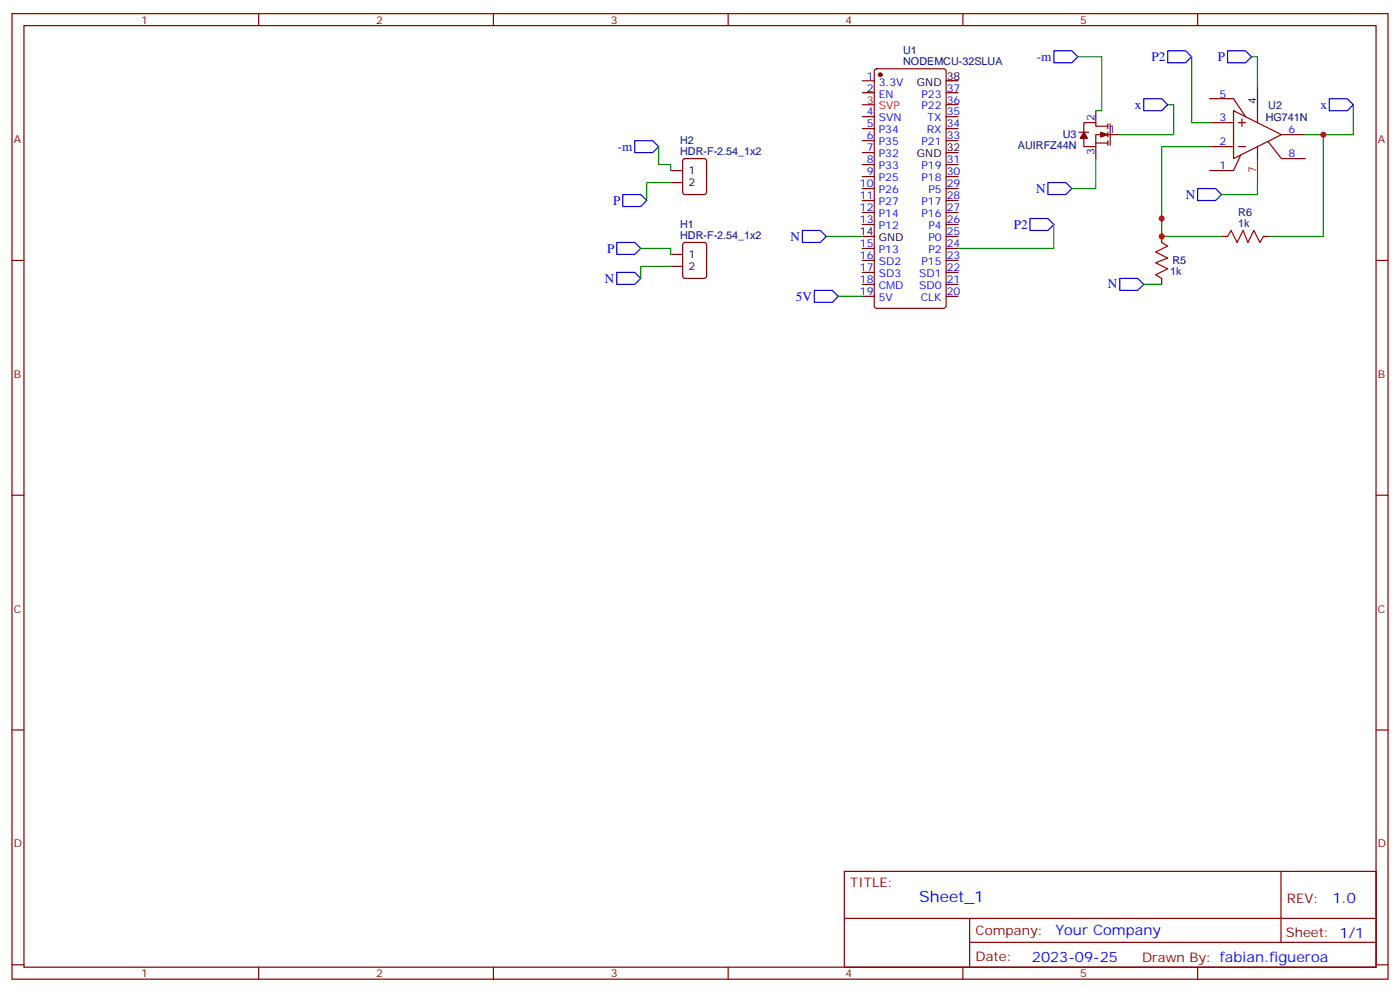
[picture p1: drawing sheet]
<svg xmlns="http://www.w3.org/2000/svg" width="412mm" height="292mm" viewBox="0 0 412 292" stroke-linecap="round" stroke-linejoin="round" font-family="sans-serif">
<g fill="none" stroke="#870000" stroke-width=".35">
<path d="M3.5 4h405.4v284.4h-405.4zM7.1 7.5h398.2v277.3h-398.2zM76.2 4v3.5M145.3 4v3.5M214.5 4v3.5M283.6 4v3.5M352.8 4v3.5M254 23.8h3.5M254 27.3h3.5M254 34.4h3.5M254 37.9h3.5M257.8 20.5l.4-.3h19.8l.6 .5 .1 69.4-.5 .6-20 .1-.6-.5-.1-69.3z"/>
<path d="M278.7 27.3h3.5M278.7 34.4h3.5M278.7 37.9h3.5M278.7 30.8h3.5M317.9 38.9h2.8M319.3 39.7v3.5h3.5v-3.5h7M322.8 32.6v3.5M326.3 37.2h-3.5v-1.1h-3.5v2.8M326.3 36.5v1.4M326.3 38.9v1.5M327 36.5v6.3M356.3 29.1h7.1l3.5 5.3"/>
<path d="M356.3 36.1h7.1M363.4 32.6l14.1 7.1-14.1 7zM364.8 36.1h2.1M365.8 35.1v2.1M370.4 32.6v3.5M377.5 39.7h7M201.3 46.9l.5-.2h5.6l.7 .4v9.5l-.4 .6-5.9 .1-.7-.5v-9.4zM254 41.4h3.5M254 44.9h3.5M254 48.5h3.5M254 52h3.5M254 55.5h3.5"/>
<path d="M254 59.1h3.5M278.7 41.4h3.5M278.7 48.5h3.5M278.7 52h3.5M278.7 55.5h3.5M278.7 59.1h3.5M322.8 42.1h3.5M322.8 43.2v3.5M326.3 41.4v1.4M356.3 43.2h7.1M364.8 43.2h2.1M365.5 45.6l-2.1 4.6h-7.1"/>
<path d="M370.4 43.2v3.5M373.6 41.8l3.9 4.9h7M3.5 76.7h3.6M201.3 71.6l.5-.2h5.6l.7 .4v9.5l-.4 .6-5.9 .1-.7-.5v-9.4zM254 76.7h3.5M254 62.6h3.5M254 66.1h3.5M254 73.2h3.5M278.7 76.7h3.5M278.7 62.6h3.5M278.7 66.1h3.5M278.7 73.2h3.5"/>
<path d="M278.7 69.6h3.5M342.2 69.6v1.8M359.8 69.6h1.8M372.2 69.6h1.7M405.3 76.7h3.6M254 80.2h3.5M254 83.7h3.5M254 87.3h3.5M278.7 80.2h3.5M278.7 83.7h3.5M278.7 87.3h3.5M342.2 82v1.7"/>
<path d="M3.5 145.8h3.6M405.3 145.8h3.6M3.5 215h3.6M405.3 215h3.6M248.7 256.6h156.6v28.2h-156.6zM377.3 256.6v20.9M248.7 270.5h156.5M285.6 277.5h119.6M285.6 270.5v14.1M3.5 284.1h3.6M76.2 284.8v3.6M145.3 284.8v3.6"/>
<path d="M214.5 284.8v3.6M283.6 284.8v3.6M352.8 284.8v3.6M405.3 284.1h3.6"/>
</g>
<g fill="#870000" stroke="#870000" stroke-width=".35">
<path d="M324.2 38.9l2.1 .8-2.1 .7z"/>
<path d="M319.3 38.9l1 1.8h-2.1z"/>
<circle cx="259.3" cy="22" r=".53"/>
</g>
<path d="M254 30.8h3.5M370.4 46.7v7.1" fill="none" stroke="#f00" stroke-width=".35"/>
<path d="M278.7 23.8h3.5M370.4 25.5v7.1M197.6 50.2h3.5M197.6 53.8h3.5M278.7 44.9h3.5M197.6 74.9h3.5M197.6 78.5h3.5M254 69.6h3.5" fill="none" stroke="#000" stroke-width=".35"/>
<path d="M342.2 71.4l1.8 1.1-3.6 1.7 3.6 1.8-3.6 1.4 3.6 1.8-3.6 1.7 1.8 1.1M361.6 69.6l1.1-1.7 1.7 3.5 1.8-3.5 1.4 3.5 1.8-3.5 1.7 3.5 1.1-1.8" fill="none" stroke="#a10000" stroke-width=".35"/>
<g fill="none" stroke="#008700" stroke-width=".35">
<path d="M317.5 16.7h7.1v15.9h-1.8M351 16.7v19.4h5.3M368.7 16.7h1.7v8.8M344 30.8h1.7v8.9h-15.9M384.5 39.7h5.3v29.9h-15.9M398.6 30.8v8.9h-8.8M194 43.2v5.3h3.6v1.7M197.6 53.8h-7.1v5.3M322.8 46.7v8.8h-7.1M356.3 43.2h-14.1v26.4h17.6M370.4 53.8v3.5h-10.6M188.7 73.2h8.9v1.7"/>
<path d="M197.6 78.5h-8.9v3.5M243.4 69.6h10.6M310.4 66.1v7.1h-28.2M342.2 64.3v5.3M246.9 87.3h7.1M336.9 83.7h5.3"/>
</g>
<g fill="none" stroke="#00f" stroke-width=".35">
<path d="M310.4 15h5.3l1.8 1.7-1.8 1.8h-5.3zM344 15h5.2l1.8 1.7-1.8 1.8h-5.2zM361.6 15h5.3l1.8 1.7-1.8 1.8h-5.3zM336.9 29.1h5.3l1.8 1.7-1.8 1.8h-5.3zM391.6 29.1h5.3l1.7 1.7-1.7 1.8h-5.3zM183.4 57.3h5.3l1.8 1.8-1.8 1.7h-5.3zM187 41.4h5.3l1.7 1.8-1.7 1.7h-5.3zM308.7 53.8h5.3l1.7 1.7-1.7 1.8h-5.3zM352.8 55.5h5.3l1.7 1.8-1.7 1.8h-5.3zM181.7 71.4h5.3l1.7 1.8-1.7 1.7h-5.3zM236.4 67.9h5.3l1.7 1.7-1.7 1.8h-5.3zM303.4 64.3h5.3l1.7 1.8-1.7 1.8h-5.3z"/>
<path d="M181.7 80.2h5.3l1.7 1.8-1.7 1.7h-5.3zM239.9 85.5h5.3l1.7 1.8-1.7 1.7h-5.3zM329.8 82h5.3l1.8 1.7-1.8 1.8h-5.3z"/>
</g>
<g fill="#c00">
<circle cx="342.2" cy="64.3" r=".88"/>
<circle cx="389.8" cy="39.7" r=".88"/>
<circle cx="342.2" cy="69.6" r=".88"/>
</g>
<text font-size="4.6" fill="#00f" x="270.8" y="265.6">Sheet_1</text>
<g font-size="4.2" fill="#00f">
<text x="392.5" y="265.9">1.0</text>
<text x="310.9" y="275.4">Your Company</text>
<text x="304" y="283.2">2023-09-25</text>
</g>
<g font-size="3.9" fill="#00f">
<text x="305.4" y="18">-m</text>
<text x="339.2" y="18">P2</text>
<text x="358.8" y="18">P</text>
<text x="334.3" y="32.1">x</text>
<text x="388.9" y="32.1">x</text>
<text x="182" y="44.4">-m</text>
<text x="305.2" y="56.8">N</text>
<text x="349.3" y="58.6">N</text>
<text x="180.6" y="60.3">P</text>
<text x="232.9" y="70.9">N</text>
<text x="298.6" y="67.4">P2</text>
<text x="178.8" y="74.4">P</text>
<text x="178.2" y="83.3">N</text>
<text x="234.4" y="88.5">5V</text>
<text x="326.3" y="84.9">N</text>
</g>
<g font-size="3.9" fill="#800">
<text x="250.5" y="261.2">TITLE:</text>
<text x="379.1" y="265.9">REV:</text>
<text x="287.4" y="275.4">Company:</text>
<text x="378.7" y="276">Sheet: 1/1</text>
<text x="287.4" y="283.1">Date:</text>
<text x="336.4" y="283.2">Drawn By: fabian.figueroa</text>
</g>
<g font-size="3.2" fill="#800">
<text x="41.6" y="7">1</text>
<text x="110.8" y="7">2</text>
<text x="179.9" y="7">3</text>
<text x="249.1" y="7">4</text>
<text x="318.2" y="7">5</text>
<text x="4.1" y="42.1">A</text>
<text x="405.9" y="42.1">A</text>
<text x="4.1" y="111.3">B</text>
<text x="405.9" y="111.3">B</text>
<text x="4.1" y="180.4">C</text>
<text x="405.9" y="180.4">C</text>
<text x="4.1" y="249.6">D</text>
<text x="405.9" y="249.6">D</text>
<text x="41.6" y="287.8">1</text>
<text x="110.8" y="287.8">2</text>
<text x="179.9" y="287.8">3</text>
<text x="249.1" y="287.8">4</text>
<text x="318.2" y="287.8">5</text>
</g>
<g font-size="3.2" fill="#000080">
<text x="266.1" y="15.9">U1</text>
<text x="266.1" y="19.1">NODEMCU-32SLUA</text>
<text x="372.8" y="35.5">HG741N</text>
<text x="373.6" y="32">U2</text>
<text x="313.1" y="40.8">U3</text>
<text x="200.4" y="45.6">HDR-F-2.54_1x2</text>
<text x="200.4" y="42.4">H2</text>
<text x="299.9" y="44">AUIRFZ44N</text>
<text x="364.8" y="63.6">R6</text>
<text x="200.4" y="70.3">HDR-F-2.54_1x2</text>
<text x="200.4" y="67.1">H1</text>
<text x="364.8" y="66.8">1k</text>
<text x="345.4" y="77.8">R5</text>
<text x="344.7" y="81">1k</text>
</g>
<g font-size="3.2" fill="#00f">
<text x="255.3" y="23.4">1</text>
<text x="255.3" y="27">2</text>
<text x="258.8" y="25.2">3.3V</text>
<text x="258.8" y="28.7">EN</text>
<text x="271.4" y="28.7">P23</text>
<text x="278.9" y="27">37</text>
<text x="359.2" y="28.7">5</text>
<text x="255.3" y="34">4</text>
<text x="258.8" y="35.8">SVN</text>
<text x="271.4" y="32.2">P22</text>
<text x="273.3" y="35.8">TX</text>
<text x="278.9" y="34">35</text>
<text x="278.9" y="30.5">36</text>
<text x="322.4" y="35.8" transform="rotate(-90 322.4 35.8)">2</text>
<text x="359.2" y="35.8">3</text>
<text x="255.3" y="37.5">5</text>
<text x="255.3" y="41.1">6</text>
<text x="258.8" y="39.3">P34</text>
<text x="273" y="39.3">RX</text>
<text x="278.9" y="41.1">33</text>
<text x="278.9" y="37.5">34</text>
<text x="326.7" y="39.3">1</text>
<text x="379.6" y="39.3">6</text>
<text x="255.3" y="44.6">7</text>
<text x="258.8" y="42.8">P35</text>
<text x="258.8" y="46.4">P32</text>
<text x="271.4" y="42.8">P21</text>
<text x="322.4" y="45.5" transform="rotate(-90 322.4 45.5)">3</text>
<text x="359.2" y="42.8">2</text>
<text x="379.6" y="46.4">8</text>
<text x="255.3" y="48.1">8</text>
<text x="255.3" y="51.6">9</text>
<text x="258.8" y="49.9">P33</text>
<text x="258.8" y="53.4">P25</text>
<text x="271.4" y="53.4">P18</text>
<text x="271.4" y="49.9">P19</text>
<text x="278.9" y="51.6">30</text>
<text x="278.9" y="48.1">31</text>
<text x="359.2" y="49.9">1</text>
<text x="253.3" y="55.2">10</text>
<text x="253.3" y="58.7">11</text>
<text x="258.8" y="56.9">P26</text>
<text x="273.5" y="56.9">P5</text>
<text x="278.9" y="58.7">28</text>
<text x="278.9" y="55.2">29</text>
<text x="253.3" y="62.2">12</text>
<text x="253.3" y="65.8">13</text>
<text x="258.8" y="60.5">P27</text>
<text x="258.8" y="64">P14</text>
<text x="271.4" y="64">P16</text>
<text x="271.4" y="60.5">P17</text>
<text x="278.9" y="65.8">26</text>
<text x="278.9" y="62.2">27</text>
<text x="258.8" y="67.5">P12</text>
<text x="273.5" y="71">P0</text>
<text x="273.5" y="67.5">P4</text>
<text x="278.9" y="69.3">25</text>
<text x="253.3" y="72.8">15</text>
<text x="253.3" y="76.3">16</text>
<text x="258.8" y="74.6">P13</text>
<text x="273.5" y="74.6">P2</text>
<text x="278.9" y="76.3">23</text>
<text x="278.9" y="72.8">24</text>
<text x="253.3" y="79.9">17</text>
<text x="253.3" y="83.4">18</text>
<text x="258.8" y="78.1">SD2</text>
<text x="258.8" y="81.6">SD3</text>
<text x="270.8" y="81.6">SD1</text>
<text x="271.4" y="78.1">P15</text>
<text x="278.9" y="83.4">21</text>
<text x="278.9" y="79.9">22</text>
<text x="253.3" y="86.9">19</text>
<text x="258.8" y="85.2">CMD</text>
<text x="258.8" y="88.7">5V</text>
<text x="270.8" y="85.2">SD0</text>
<text x="271.2" y="88.7">CLK</text>
<text x="278.9" y="86.9">20</text>
</g>
<g font-size="3.2">
<text x="278.9" y="23.4">38</text>
<text x="270.1" y="25.2">GND</text>
<text x="370.1" y="30.5" transform="rotate(-90 370.1 30.5)">4</text>
<text x="270.1" y="46.4">GND</text>
<text x="278.9" y="44.6">32</text>
<text x="202.8" y="51.3">1</text>
<text x="202.8" y="54.8">2</text>
<text x="253.3" y="69.3">14</text>
<text x="258.8" y="71">GND</text>
<text x="202.8" y="76">1</text>
<text x="202.8" y="79.5">2</text>
</g>
<g font-size="3.2" fill="#f00">
<text x="255.3" y="30.5">3</text>
<text x="258.8" y="32.2">SVP</text>
<text x="370.1" y="50.8" transform="rotate(-90 370.1 50.8)">7</text>
</g>
</svg>
